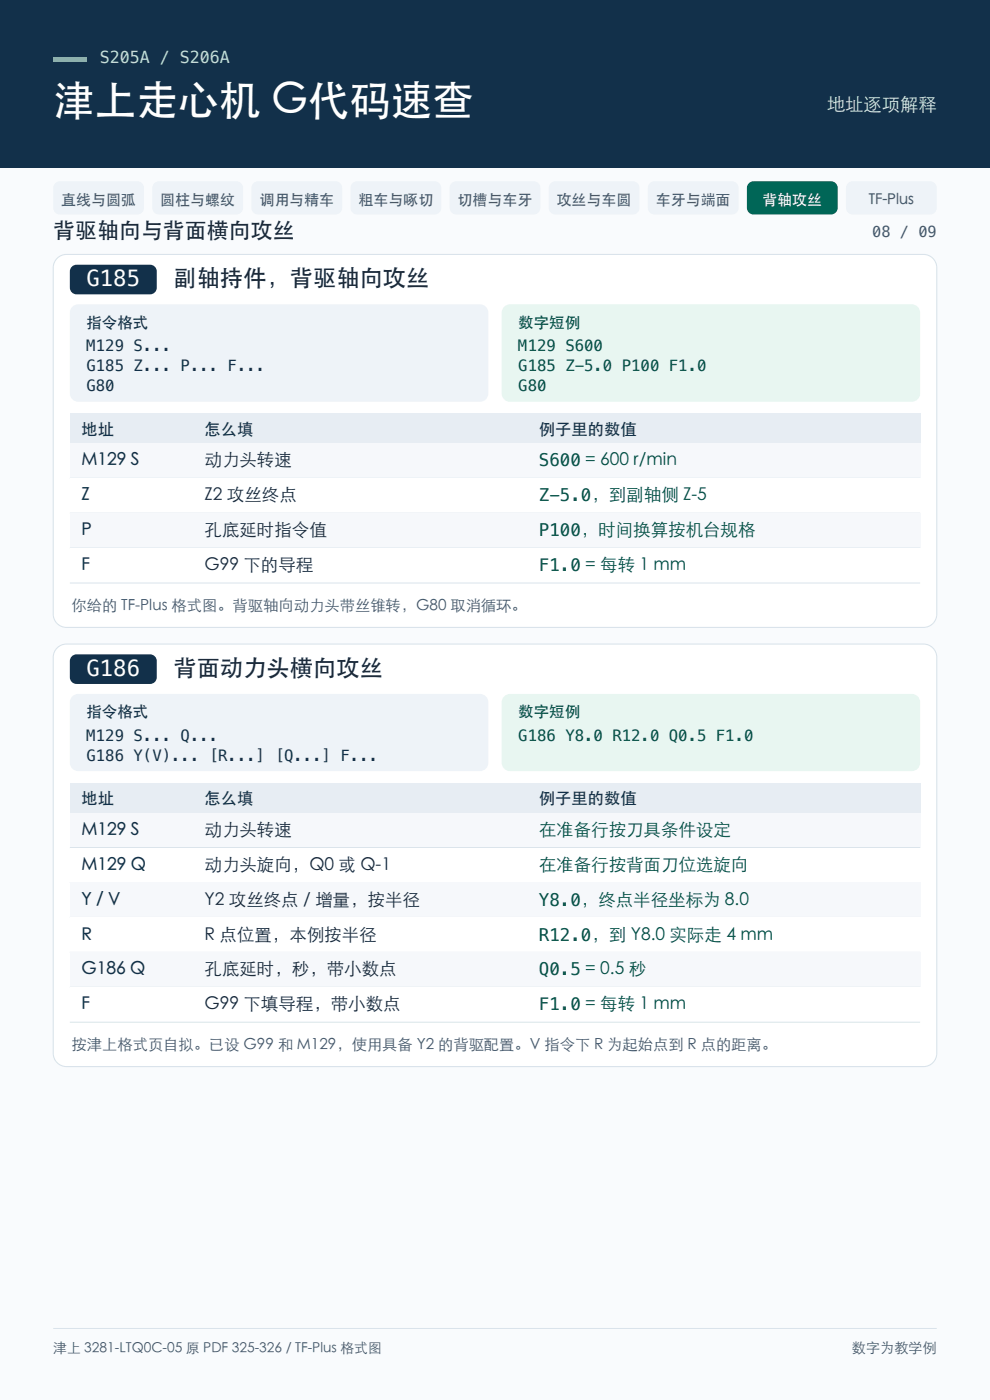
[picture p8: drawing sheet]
<svg xmlns="http://www.w3.org/2000/svg" width="210mm" height="297mm" viewBox="0 0 210 297" stroke-linecap="round" stroke-linejoin="round" font-family="sans-serif">
<path d="M0 0h210v297h-210z" fill-rule="evenodd" fill="#f9fbfd"/>
<path d="M0 0h210v35.6h-210z" fill-rule="evenodd" fill="#12304a"/>
<path d="M11.3 12.2h7v.9h-7z" fill-rule="evenodd" fill="#5fe1c4"/>
<g fill="#eef3f8">
<path d="M11.6 39l.7-.5h.4h16.4a1.41 1.41 0 0 1 1.4 1.4v4.2a1.41 1.41 0 0 1-1.4 1.4h-16.4a1.41 1.41 0 0 1-1.4-1.4v-4.2z" fill-rule="evenodd"/>
<path d="M32.6 39l.7-.5h.4h16.5a1.41 1.41 0 0 1 1.4 1.4v4.2a1.41 1.41 0 0 1-1.4 1.4h-16.5a1.41 1.41 0 0 1-1.4-1.4v-4.2z" fill-rule="evenodd"/>
<path d="M53.6 39l.7-.5h.4h16.5a1.41 1.41 0 0 1 1.4 1.4v4.2a1.41 1.41 0 0 1-1.4 1.4h-16.5a1.41 1.41 0 0 1-1.4-1.4v-4.2z" fill-rule="evenodd"/>
<path d="M74.6 39l.7-.5h.5h16.4a1.41 1.41 0 0 1 1.4 1.4v4.2a1.41 1.41 0 0 1-1.4 1.4h-16.4a1.41 1.41 0 0 1-1.4-1.4v-4.2z" fill-rule="evenodd"/>
<path d="M95.6 39l.7-.5h.5h16.4a1.41 1.41 0 0 1 1.4 1.4v4.2a1.41 1.41 0 0 1-1.4 1.4h-16.4a1.41 1.41 0 0 1-1.4-1.4v-4.2z" fill-rule="evenodd"/>
<path d="M116.7 39l.7-.5h.4h16.4a1.41 1.41 0 0 1 1.4 1.4v4.2a1.41 1.41 0 0 1-1.4 1.4h-16.4a1.41 1.41 0 0 1-1.4-1.4v-4.2z" fill-rule="evenodd"/>
<path d="M137.7 39l.7-.5h.4h16.5a1.41 1.41 0 0 1 1.4 1.4v4.2a1.41 1.41 0 0 1-1.4 1.4h-16.5a1.41 1.41 0 0 1-1.4-1.4v-4.2z" fill-rule="evenodd"/>
</g>
<path d="M158.7 39l.7-.5h.4h16.5a1.41 1.41 0 0 1 1.4 1.4v4.2a1.41 1.41 0 0 1-1.4 1.4h-16.5a1.41 1.41 0 0 1-1.4-1.4v-4.2z" fill-rule="evenodd" fill="#006657"/>
<path d="M179.7 39l.7-.5h.5h16.4a1.41 1.41 0 0 1 1.4 1.4v4.2a1.41 1.41 0 0 1-1.4 1.4h-16.4a1.41 1.41 0 0 1-1.4-1.4v-4.2z" fill-rule="evenodd" fill="#eef3f8"/>
<path d="M11.9 55a2.82 2.82 0 0 1 2.2-1h181.8a2.82 2.82 0 0 1 2.8 2.8v73.5a2.82 2.82 0 0 1-2.8 2.8h-181.8a2.82 2.82 0 0 1-2.8-2.8v-73.5l.1-.7z" fill-rule="evenodd" fill="#fff"/>
<path d="M11.9 55a2.82 2.82 0 0 1 2.2-1h181.8a2.82 2.82 0 0 1 2.8 2.8v73.5a2.82 2.82 0 0 1-2.8 2.8h-181.8a2.82 2.82 0 0 1-2.8-2.8v-73.5l.1-.7z" fill="none" stroke="#d9e3eb" stroke-width=".23"/>
<path d="M15.4 56.4l.8-.2h15.6a1.41 1.41 0 0 1 1.5 1.4v3.4a1.41 1.41 0 0 1-1.5 1.4h-15.6a1.41 1.41 0 0 1-1.4-1.4v-3.4l.1-.5z" fill-rule="evenodd" fill="#12304a"/>
<path d="M15.3 65.1l.8-.5h.5h85.2a1.76 1.76 0 0 1 1.8 1.7v17.2a1.76 1.76 0 0 1-1.8 1.7h-85.2a1.76 1.76 0 0 1-1.8-1.7v-17.2l.1-.4z" fill-rule="evenodd" fill="#eef3f8"/>
<path d="M106.9 65.1l.8-.5h.5h85.2a1.76 1.76 0 0 1 1.8 1.7v17.2a1.76 1.76 0 0 1-1.8 1.7h-85.2a1.76 1.76 0 0 1-1.8-1.7v-17.2l.1-.4z" fill-rule="evenodd" fill="#e8f6f1"/>
<path d="M14.8 87.7h180.4v6.4h-180.4z" fill-rule="evenodd" fill="#e7edf3"/>
<path d="M14.8 94.1h180.4v7.4h-180.4z" fill-rule="evenodd" fill="#f6f8fb"/>
<path d="M14.8 101.5h180.4" fill="none" stroke="#d9e3eb" stroke-width=".21"/>
<path d="M14.8 101.5h180.4v7.4h-180.4z" fill-rule="evenodd" fill="#fff"/>
<path d="M14.8 108.9h180.4" fill="none" stroke="#d9e3eb" stroke-width=".21"/>
<path d="M14.8 108.9h180.4v7.4h-180.4z" fill-rule="evenodd" fill="#f6f8fb"/>
<path d="M14.8 116.3h180.4" fill="none" stroke="#d9e3eb" stroke-width=".21"/>
<path d="M14.8 116.3h180.4v7.4h-180.4z" fill-rule="evenodd" fill="#fff"/>
<path d="M14.8 123.7h180.4" fill="none" stroke="#d9e3eb" stroke-width=".21"/>
<path d="M12.3 137.3l1.2-.6 .6-.1h181.8a2.82 2.82 0 0 1 2.8 2.9v83.9a2.82 2.82 0 0 1-2.8 2.9h-181.8a2.82 2.82 0 0 1-2.8-2.9v-83.9a2.82 2.82 0 0 1 1-2.2z" fill-rule="evenodd" fill="#fff"/>
<path d="M12.3 137.3l1.2-.6 .6-.1h181.8a2.82 2.82 0 0 1 2.8 2.9v83.9a2.82 2.82 0 0 1-2.8 2.9h-181.8a2.82 2.82 0 0 1-2.8-2.9v-83.9a2.82 2.82 0 0 1 1-2.2z" fill="none" stroke="#d9e3eb" stroke-width=".23"/>
<path d="M15.1 139.4l.7-.5 .4-.1h15.6a1.41 1.41 0 0 1 1.5 1.4v3.5a1.41 1.41 0 0 1-1.5 1.4h-15.6a1.41 1.41 0 0 1-1.4-1.4v-3.5z" fill-rule="evenodd" fill="#12304a"/>
<path d="M15.3 147.7l.8-.4 .5-.1h85.2a1.76 1.76 0 0 1 1.8 1.8v12.8a1.76 1.76 0 0 1-1.8 1.8h-85.2a1.76 1.76 0 0 1-1.8-1.8v-12.8l.1-.5z" fill-rule="evenodd" fill="#eef3f8"/>
<path d="M106.9 147.7l.8-.4 .5-.1h85.2a1.76 1.76 0 0 1 1.8 1.8v12.8a1.76 1.76 0 0 1-1.8 1.8h-85.2a1.76 1.76 0 0 1-1.8-1.8v-12.8l.1-.5z" fill-rule="evenodd" fill="#e8f6f1"/>
<path d="M14.8 166.1h180.4v6.3h-180.4z" fill-rule="evenodd" fill="#e7edf3"/>
<path d="M14.8 172.4h180.4v7.4h-180.4z" fill-rule="evenodd" fill="#f6f8fb"/>
<path d="M14.8 179.8h180.4" fill="none" stroke="#d9e3eb" stroke-width=".21"/>
<path d="M14.8 179.8h180.4v7.4h-180.4z" fill-rule="evenodd" fill="#fff"/>
<path d="M14.8 187.2h180.4" fill="none" stroke="#d9e3eb" stroke-width=".21"/>
<path d="M14.8 187.2h180.4v7.4h-180.4z" fill-rule="evenodd" fill="#f6f8fb"/>
<path d="M14.8 194.6h180.4" fill="none" stroke="#d9e3eb" stroke-width=".21"/>
<path d="M14.8 194.6h180.4v7.4h-180.4z" fill-rule="evenodd" fill="#fff"/>
<path d="M14.8 202h180.4" fill="none" stroke="#d9e3eb" stroke-width=".21"/>
<path d="M14.8 202h180.4v7.4h-180.4z" fill-rule="evenodd" fill="#f6f8fb"/>
<path d="M14.8 209.4h180.4" fill="none" stroke="#d9e3eb" stroke-width=".21"/>
<path d="M14.8 209.4h180.4v7.5h-180.4z" fill-rule="evenodd" fill="#fff"/>
<path d="M14.8 216.9h180.4M11.3 281.8h187.4" fill="none" stroke="#d9e3eb" stroke-width=".21"/>
<text font-size="8.8" fill="#fff" x="11.3" y="24.3">津上走心机 G代码速查</text>
<g font-size="4.9" fill="#1b2938">
<text x="36.8" y="60.7">副轴持件，背驱轴向攻丝</text>
<text x="36.8" y="143.4">背面动力头横向攻丝</text>
</g>
<text font-size="4.7" fill="#1b2938" x="11.3" y="50.4">背驱轴向与背面横向攻丝</text>
<g font-size="4.7" fill="#fff">
<text x="18.3" y="60.7">G185</text>
<text x="18.3" y="143.4">G186</text>
</g>
<text font-size="3.9" fill="#d3e7ef" x="175.4" y="23.6">地址逐项解释</text>
<g font-size="3.7" fill="#12304a">
<text x="17.3" y="99">M129 S</text>
<text x="17.3" y="106.4">Z</text>
<text x="17.3" y="113.8">P</text>
<text x="17.3" y="121.2">F</text>
<text x="17.3" y="177.3">M129 S</text>
<text x="17.3" y="184.7">M129 Q</text>
<text x="17.3" y="192.1">Y / V</text>
<text x="17.3" y="199.5">R</text>
<text x="17.3" y="206.9">G186 Q</text>
<text x="17.3" y="214.3">F</text>
</g>
<g font-size="3.7" fill="#1b2938">
<text x="43.4" y="99">动力头转速</text>
<text x="43.4" y="106.4">Z2 攻丝终点</text>
<text x="43.4" y="113.8">孔底延时指令值</text>
<text x="43.4" y="121.2">G99 下的导程</text>
<text x="43.4" y="177.3">动力头转速</text>
<text x="43.4" y="184.7">动力头旋向，Q0 或 Q-1</text>
<text x="43.4" y="192.1">Y2 攻丝终点 / 增量，按半径</text>
<text x="43.4" y="199.5">R 点位置，本例按半径</text>
<text x="43.4" y="206.9">孔底延时，秒，带小数点</text>
<text x="43.4" y="214.3">G99 下填导程，带小数点</text>
</g>
<g font-size="3.7" fill="#004d42">
<text x="114.3" y="99">S600 = 600 r/min</text>
<text x="114.3" y="106.4">Z-5.0，到副轴侧 Z-5</text>
<text x="114.3" y="113.8">P100，时间换算按机台规格</text>
<text x="114.3" y="121.2">F1.0 = 每转 1 mm</text>
<text x="114.3" y="177.3">在准备行按刀具条件设定</text>
<text x="114.3" y="184.7">在准备行按背面刀位选旋向</text>
<text x="114.3" y="192.1">Y8.0，终点半径坐标为 8.0</text>
<text x="114.3" y="199.5">R12.0，到 Y8.0 实际走 4 mm</text>
<text x="114.3" y="206.9">Q0.5 = 0.5 秒</text>
<text x="114.3" y="214.3">F1.0 = 每转 1 mm</text>
</g>
<text font-size="3.5" fill="#bbe3e0" x="21.2" y="13.4">S205A / S206A</text>
<g font-size="3.5" fill="#12304a">
<text x="17.3" y="92.2">地址</text>
<text x="43.4" y="92.2">怎么填</text>
<text x="114.3" y="92.2">例子里的数值</text>
<text x="17.3" y="170.6">地址</text>
<text x="43.4" y="170.6">怎么填</text>
<text x="114.3" y="170.6">例子里的数值</text>
</g>
<g font-size="3.3" fill="#12304a">
<text x="18.3" y="69.5">指令格式</text>
<text x="18.3" y="74.4">M129 S...</text>
<text x="18.3" y="78.7">G185 Z... P... F...</text>
<text x="18.3" y="83">G80</text>
<text x="18.3" y="152.2">指令格式</text>
<text x="18.3" y="157.1">M129 S... Q...</text>
<text x="18.3" y="161.4">G186 Y(V)... [R...] [Q...] F...</text>
</g>
<g font-size="3.3" fill="#004d42">
<text x="109.9" y="69.5">数字短例</text>
<text x="109.9" y="74.4">M129 S600</text>
<text x="109.9" y="78.7">G185 Z-5.0 P100 F1.0</text>
<text x="109.9" y="83">G80</text>
<text x="109.9" y="152.2">数字短例</text>
<text x="109.9" y="157.1">G186 Y8.0 R12.0 Q0.5 F1.0</text>
</g>
<g font-size="3.2" fill="#45576b">
<text x="13" y="43.4">直线与圆弧</text>
<text x="34" y="43.4">圆柱与螺纹</text>
<text x="55" y="43.4">调用与精车</text>
<text x="76" y="43.4">粗车与啄切</text>
<text x="97.1" y="43.4">切槽与车牙</text>
<text x="118.1" y="43.4">攻丝与车圆</text>
<text x="139.1" y="43.4">车牙与端面</text>
<text x="184.3" y="43.4">TF-Plus</text>
<text x="185" y="50.3">08 / 09</text>
<text x="15.2" y="129.6">你给的 TF-Plus 格式图。背驱轴向动力头带丝锥转，G80 取消循环。</text>
<text x="15.2" y="222.8">按津上格式页自拟。已设 G99 和 M129，使用具备 Y2 的背驱配置。V 指令下 R 为起始点到 R 点的距离。</text>
</g>
<text font-size="3.2" fill="#fff" x="161.7" y="43.4">背轴攻丝</text>
<text font-size="3" fill="#45576b" x="180.7" y="286.9">数字为教学例</text>
<text font-size="2.9" fill="#45576b" x="11.3" y="286.9">津上 3281-LTQ0C-05 原 PDF 325-326 / TF-Plus 格式图</text>
</svg>
